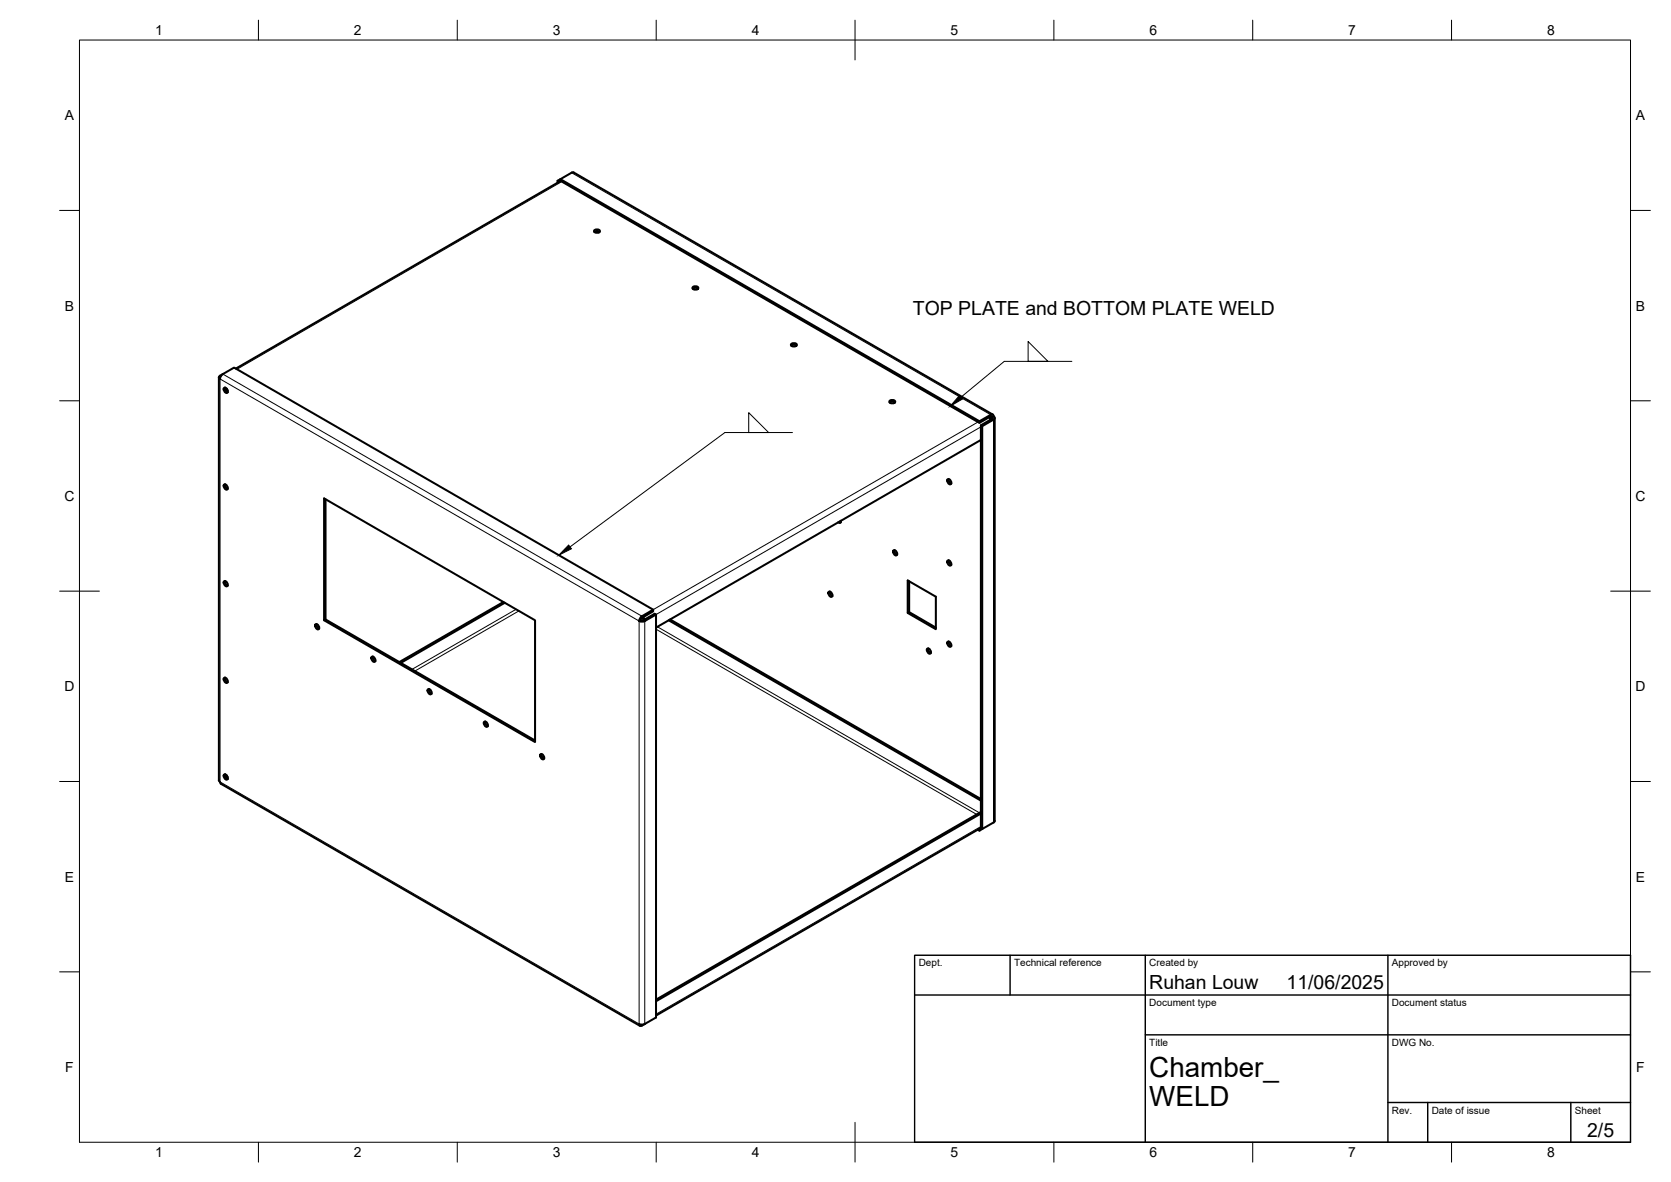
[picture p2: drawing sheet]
<svg xmlns="http://www.w3.org/2000/svg" width="420mm" height="297mm" viewBox="0 0 420 297" stroke-linecap="round" stroke-linejoin="round" font-family="sans-serif">
<!-- layer: Visible -->
<g fill="none" stroke="#000" stroke-width=".51">
<path d="M140.2 45.4v.5M140.5 45.6v.1M140.9 45.4l-.4 .2-.3-.2 .7-.4 105.4 60.9M140.9 45.4l105.4 60.9M141 45.5l-81.7 47.1M143.7 43.4l-2.8 1.6v.4M144.2 43.3l105.4 60.9M144.2 43.3l-.5 .1M149.4 58.3l.7-.3 .7 .3M149.6 57.8l.5-.2a.58 .58 0 0 1 .7 .6l-.7 .3a.58 .58 0 0 1-.7-.5zM174.2 72.6l.6-.3 .7 .3M174.3 72.1l.5-.2a.58 .58 0 0 1 .8 .6l-.8 .3a.58 .58 0 0 1-.7-.5z"/>
<path d="M55 94.8v101.3M56 94l-.5 .5-.2 .7-.3-.4 .3-.4 3.6-2 105.3 60.8M56.3 97.5a.76 .76 0 0 1 .8 .4 .76 .76 0 0 1-.1 .9l-.6-.5zM56.6 97.4l.1 .7 .6 .5M57 97.7l.2 .4M57.1 97.9h.1M198.9 86.9l.7-.3 .7 .3M199.1 86.3l.5-.1a.58 .58 0 0 1 .7 .6l-.7 .3a.58 .58 0 0 1-.7-.6zM223.7 101.2l.7-.3 .6 .3M223.8 100.6l.6-.1a.58 .58 0 0 1 .7 .6l-.7 .3a.58 .58 0 0 1-.8-.6zM246.6 110.6l-81.6 47.1M247 107.1v101.2l-.7 .5v-.5"/>
<path d="M248.7 104.9l.4 .6M249 104.7l.1 .8M249.1 104.6l-2.8 1.7v-.4l3.1-1.8 .4 .2 .3 .7-.3 .4M249.1 104.6h.3l.2 .4-.1 .2M249.8 105.5l-2.8 1.6-.4-.2M249.8 104.6l-.4 .2M250.1 105v101.3l-.3 .4-2.8 1.6-.4-.2v-101.2l2.8-1.7M56.3 121.8a.76 .76 0 0 1 .8 .4 .76 .76 0 0 1-.1 .9l-.6-.5zM56.6 121.7l.1 .7 .6 .4M81.9 125.5v30.2M211.1 131.1l.3 .1M211.4 130.9l-.1 .5-.5-.2"/>
<path d="M224.6 138.3a.76 .76 0 0 1 .9 .4 .76 .76 0 0 1-.2 .9l-.6-.5zM224.9 138.3l.1 .6 .6 .5M238.2 120.5a.76 .76 0 0 1 .9 .3 .76 .76 0 0 1-.1 .9l-.7-.4zM238.5 120.4l.2 .7 .5 .4M56.3 146.1a.76 .76 0 0 1 .8 .4 .76 .76 0 0 1-.1 .9l-.6-.5zM56.6 146l.1 .7 .6 .4M79.3 156.9a.76 .76 0 0 1 .8 .4 .76 .76 0 0 1-.1 .9l-.6-.5zM79.6 156.8l.1 .7 .5 .5M81.5 155.9l53 30.6v-30.6l-53-30.6v30.6l.4-.2 52.6 30.4M126.6 151.3l-26.2 15.1M126.9 151.5l-26.1 15.1M161.1 155.9l-.4 .2"/>
<path d="M161.4 154.9l2.8-1.7v.4l-2.8 1.7M161.4 154.8l-.5 .6-.2 .7 1.1 .1 3.2-1.8-.4-.2-2.8 1.7M161.7 155.1l.4 .6M165 154.4v101.3l-3.6 2-.5 .1-.2-.5 .7 .2 .7-.2M168.1 155.9l78.5 45.3M168.5 155.7l78.1 45.1M208.3 148.8a.76 .76 0 0 1 .9 .3 .76 .76 0 0 1-.1 .9l-.7-.5zM208.6 148.6l.2 .7 .5 .5M228.2 154l7.1 4.1v-8.1l-7.1-4.1v8.1l.4-.2 6.7 3.9M228.6 146.1v7.7M238.2 140.9a.76 .76 0 0 1 .9 .4 .76 .76 0 0 1-.1 .9l-.7-.5zM238.5 140.8l.2 .7 .5 .4"/>
<path d="M56.3 170.4a.76 .76 0 0 1 .8 .3 .76 .76 0 0 1-.1 .9l-.6-.4zM56.6 170.3l.1 .7 .6 .4M93.4 165.1a.76 .76 0 0 1 .9 .4 .76 .76 0 0 1-.1 .9l-.7-.5zM93.7 165l.2 .7 .5 .4M107.6 173.2a.76 .76 0 0 1 .8 .4 .76 .76 0 0 1-.1 .9l-.7-.5zM107.9 173.2l.1 .6 .5 .5M233.1 163a.76 .76 0 0 1 .8 .4 .76 .76 0 0 1-.1 .9l-.6-.5zM233.4 163l.1 .6 .6 .5M238.2 161.3a.76 .76 0 0 1 .9 .4 .76 .76 0 0 1-.1 .9l-.7-.5zM238.5 161.2l.2 .7 .5 .5M55 196.1l.5 .9M55.5 197l105.4 60.8"/>
<path d="M56.3 194.7a.76 .76 0 0 1 .8 .3 .76 .76 0 0 1-.1 .9l-.6-.4zM56.6 194.6l.1 .7 .6 .4M57 194.8l.2 .5M121.7 181.4a.76 .76 0 0 1 .8 .4 .76 .76 0 0 1-.1 .9l-.6-.5zM122 181.3l.1 .7 .6 .5M135.9 189.6a.76 .76 0 0 1 .8 .3 .76 .76 0 0 1-.1 .9l-.7-.4zM136.2 189.5l.1 .7 .5 .4M245.9 208.5l.4 .3M246.6 208.1l-.4 .2M246.6 204.5l-81.6 47.1M246.6 204.1l-81.6 47.1M246.6 208.1l-81.6 47.1"/>
<circle cx="161.4" cy="155.7" r=".41"/>
</g>
<!-- layer: Visible Narrow -->
<g fill="none" stroke="#000" stroke-width=".25">
<path d="M141.2 45.6l-81.6 47.2M143.7 43.4l105.4 60.8v.4l.3 .2v.4l.4 .3v101.2M55.3 95.2l105.4 60.9v101.2l-105.4-60.8zM55.3 94.4l.2 .1M56 94l105.4 60.9v.4M245.9 106.1l-81.7 47.1M246.6 107.3l-81.6 47.1M249.1 105l-.2 .2M129.8 153.1l-26.2 15.1M130.5 153.5l-26.2 15.1M161.8 155.9l.3 .2v101.2M165 158.1l80.6 46.6"/>
<path d="M165.3 157.5l81 46.8M57.1 195.1h.1M246.6 207.7l-81.6 47.2M161.4 257.5v.2"/>
</g>
<!-- layer: BORDER -->
<g fill="none" stroke="#000" stroke-width=".25">
<path d="M20 10.1h390v276.9h-390zM65 5.1v5M115 5.1v5M165 5.1v5M215 5.1v10M265 5.1v5M315 5.1v5M365 5.1v5M15 52.9h5M410 52.9h5M15 100.7h5M410 100.7h5"/>
<path d="M15 148.6h10M405 148.6h10M15 196.4h5M410 196.4h5M15 244.2h5M410 244.2h5M65 287v5M115 287v5M165 287v5M215 282.1v9.9M265 287v5M315 287v5"/>
<path d="M365 287v5"/>
</g>
<!-- layer: TITLEBLOCK -->
<path d="M230 240.1h180v46.9h-180zM230 250h180M254 240.1v9.9M288 240.1v46.9M349 240.1v46.9M288 260.1h122M349 277.1h61M359 277.1v9.9M395 277.1v9.9" fill="none" stroke="#000" stroke-width=".36"/>
<path d="M258.5 85.8l5 5h-5zM269.5 90.8h-17l-10.9 9M188.3 103.7l5 5h-5zM199.3 108.7h-17l-39 28.7" fill="none" stroke="#000" stroke-width=".25"/>
<path d="M241.3 99.4l.7 .9-3 1.8zM143 137l.7 .9-3.2 1.6z" fill="#000" stroke="#000" stroke-width=".25"/>
<g font-size="7">
<text x="289" y="270.6">Chamber_</text>
<text x="289" y="278.1">WELD</text>
</g>
<g font-size="4.9">
<text x="229.6" y="79.1">TOP PLATE and BOTTOM PLATE WELD</text>
<text x="289" y="248.5">Ruhan Louw</text>
<text x="323.5" y="248.5">11/06/2025</text>
<text x="399.1" y="285.7">2/5</text>
</g>
<g font-size="3.5">
<text x="39" y="8.8">1</text>
<text x="89" y="8.8">2</text>
<text x="139" y="8.8">3</text>
<text x="189" y="8.8">4</text>
<text x="239" y="8.8">5</text>
<text x="289" y="8.8">6</text>
<text x="339" y="8.8">7</text>
<text x="389" y="8.8">8</text>
<text x="16.3" y="30.2">A</text>
<text x="411.3" y="30.2">A</text>
<text x="16.3" y="78">B</text>
<text x="411.3" y="78">B</text>
<text x="16.2" y="125.9">C</text>
<text x="411.2" y="125.9">C</text>
<text x="16.2" y="173.7">D</text>
<text x="411.2" y="173.7">D</text>
<text x="16.3" y="221.6">E</text>
<text x="411.3" y="221.6">E</text>
<text x="16.4" y="269.4">F</text>
<text x="411.4" y="269.4">F</text>
<text x="39" y="290.8">1</text>
<text x="89" y="290.8">2</text>
<text x="139" y="290.8">3</text>
<text x="189" y="290.8">4</text>
<text x="239" y="290.8">5</text>
<text x="289" y="290.8">6</text>
<text x="339" y="290.8">7</text>
<text x="389" y="290.8">8</text>
</g>
<g font-size="2.5">
<text x="231" y="242.9">Dept.</text>
<text x="255" y="242.9">Technical reference</text>
<text x="289" y="242.9">Created by</text>
<text x="350" y="242.9">Approved by</text>
<text x="289" y="252.8">Document type</text>
<text x="350" y="252.8">Document status</text>
<text x="289" y="262.9">Title</text>
<text x="350" y="262.9">DWG No.</text>
<text x="350" y="279.9">Rev.</text>
<text x="360" y="279.9">Date of issue</text>
<text x="396" y="279.9">Sheet</text>
</g>
</svg>
